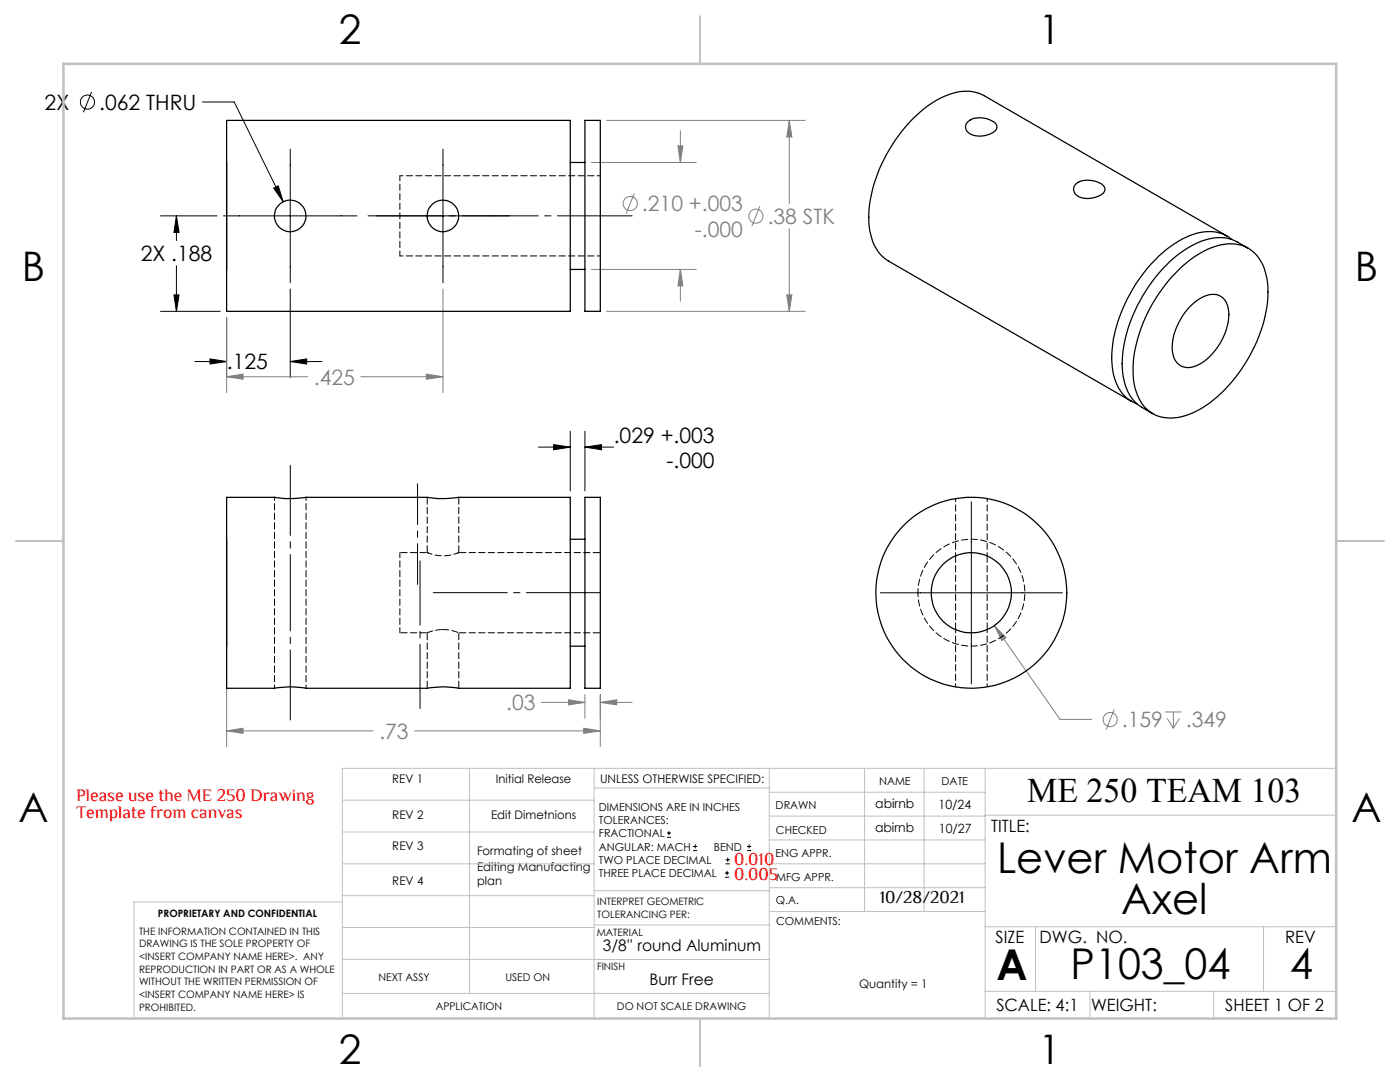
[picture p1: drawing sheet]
<svg xmlns="http://www.w3.org/2000/svg" width="279mm" height="216mm" viewBox="0 0 279 216" stroke-linecap="round" stroke-linejoin="round" font-family="sans-serif">
<g fill="none" stroke="#808080" stroke-width=".2">
<path d="M118 32.4h21M121.1 24h39.6M126.6 38.6l-1.6 4M135.3 29.1h1l-.5 3.3zM135.8 26.1v6.3M157.5 24l.5 3.3h-1zM157.5 24v16.6M88.4 57.7v20.7M118 53.8h21M135.8 53.8l.5 3.2h-1zM135.8 53.8v6.3M151.7 41.1l-1.7 4.1"/>
<path d="M157 58.8h1l-.5 3.3zM157.5 45.6v16.5M45.2 75.2l3.3-.6v1.1zM45.2 63.4v15M45.2 75.2h16.3M72 75.2h16.4M85.1 74.6l3.3 .6-3.3 .5zM121.1 62.1h39.6M45.2 119.6v29.4M113.5 139.6l3.2 .6-3.2 .5zM116.7 138.6v4.7M119.8 138.6v10.4"/>
<path d="M198.4 124.8l2.4 2.4-.9 .6zM198.4 124.8l13.2 18.7h6.3M45.2 145.8l3.3-.5v1zM45.2 145.8h29.3M82.7 145.8h37.1M108.1 140.2h8.6M116.5 145.3l3.3 .5-3.3 .5zM119.8 140.2l3.3-.6v1.1zM119.8 140.2h6.4M222.4 141.6l-1.6 4M232.6 142.1h3.2M232.9 143.4l1.3 1.9"/>
<path d="M234.2 142.1v3.2M235.4 143.4l-1.2 1.9"/>
<circle cx="125.8" cy="40.6" r="1.41"/>
<circle cx="150.8" cy="43.1" r="1.41"/>
<circle cx="221.6" cy="143.6" r="1.4"/>
</g>
<g fill="none" stroke="#000" stroke-width=".2">
<path d="M18.3 18.3l-1.6 4.1M40.4 20.4h6.3l9.8 19.9M54.6 37.5l.9-.4 1 3.2zM57.9 29.8v26.6M88.4 29.8v26.6M32 43.1h11.3M34.7 58.8h1l-.5 3.3zM35.2 43.1l.5 3.3h-1zM35.2 43.1v4.9M35.2 53v9.1M44.6 43.1h26.6M57.9 57.7v17.6"/>
<path d="M75.1 43.1h26.6M32 62.1h12M38.9 72.1h6.3M41.9 71.6l3.3 .5-3.3 .5zM45.2 63.4v11.9M57.9 72.1l3.3-.5v1zM57.9 72.1h6.4M107.5 89.2h6.3M110.5 88.7l3.3 .5-3.3 .5zM113.8 86v12M116.7 89.2l3.4-.5v1zM116.7 86v12"/>
<path d="M116.7 89.2h5.7M175.7 118.3h36.3M193.9 100.1v36.4M133.1 167.1h.8M133.1 166.2h.8M133.5 165.8v.9M138.3 169.7h.8M138.3 168.9h.8M138.7 168.5v.8M144.7 175h.8M144.7 174.2h.8M144.8 172.4h.9"/>
<path d="M144.8 171.6h.9M145.1 173.8v.8M145.2 171.1v.9M149.1 169.7h.8M149.1 168.9h.8M149.5 168.5v.8"/>
<circle cx="17.5" cy="20.4" r="1.41"/>
</g>
<path d="M45.2 32.4v21.4zM45.2 107.6v21.3z" fill="none" stroke="#808080" stroke-width=".25"/>
<g fill="none" stroke="#c0c0c0" stroke-width=".2">
<path d="M68.3 159.7h50.3M93.7 153.3v44.9M118.6 153.3v49.9M118.6 157.2h34.9M153.5 153.3v49.9M153.5 158.1h43.1M172.5 153.3v28.6M184.4 153.3v28.6M196.6 153.3v49.9M266.7 153.3h-198.4v49.9M68.3 178.7h50.3M68.3 172.4h50.3"/>
<path d="M68.3 166h50.3M68.3 180h-41.6v23.2M118.6 177.7h35M153.5 167.6h43.1M153.5 162.8h43.1M153.5 172.4h43.1M153.5 177.1h43.1M196.6 162.7h70.1M68.3 198.2h85.2M68.3 191.4l85.2 .1M68.3 185.1h50.3M118.6 184.6h35"/>
<path d="M153.6 181.9h43M196.6 197.8h70.1M196.6 184.9h70.1M206.7 184.9v12.9M217.5 197.8v5.4M242.2 197.8v5.4M252.2 184.9v12.9"/>
</g>
<path d="M139.7 3.2v9.5M3.1 107.9h9.6M266.7 107.9h9.5M139.7 203.2v9.6" fill="none" stroke="#c0c0c0" stroke-width=".25"/>
<path d="M12.7 12.7h254v190.5h-254z" fill="none" stroke="#c0c0c0" stroke-width=".5"/>
<path d="M119.8 118.3h-33.3" fill="none" stroke="#000" stroke-width=".2" stroke-dasharray="15.2 1.3 1.3 1.3" stroke-dashoffset=".5"/>
<path d="M83.8 141.4v-29.5" fill="none" stroke="#000" stroke-width=".2" stroke-dasharray="15.2 1.3 1.3 1.3" stroke-dashoffset="2.4"/>
<path d="M83.3 96.5v20.1" fill="none" stroke="#000" stroke-width=".2" stroke-dasharray="15.2 1.3 1.3 1.3" stroke-dashoffset="7.1"/>
<path d="M57.9 92.9v50.8" fill="none" stroke="#000" stroke-width=".2" stroke-dasharray="15.2 1.3 1.3 1.3" stroke-dashoffset="1.3"/>
<path d="M126.2 43.1h-52.7" fill="none" stroke="#000" stroke-width=".2" stroke-dasharray="15.2 1.3 1.3 1.3" stroke-dashoffset=".3"/>
<path d="M110.5 88.7l3.3 .5-3.3 .5zM116.7 89.2l3.4-.5v1zM57.9 72.1l3.3-.5v1zM41.9 71.6l3.3 .5-3.3 .5zM34.7 58.8h1l-.5 3.3zM35.2 43.1l.5 3.3h-1zM54.6 37.5l1.9 2.8-1-3.2z" fill="#000"/>
<path d="M116.5 145.3l3.3 .5-3.3 .5zM45.2 145.8l3.3-.5v1zM119.8 140.2l3.3-.6v1.1zM113.5 139.6l3.2 .6-3.2 .5zM135.3 29.1h1l-.5 3.3zM135.8 53.8l.5 3.2h-1zM157.5 24l.5 3.3h-1zM157 58.8h1l-.5 3.3zM85.1 74.6l3.3 .6-3.3 .5zM45.2 75.2l3.3-.6v1.1zM198.4 124.8l1.5 3 .9-.6z" fill="#808080"/>
<g fill="none" stroke="#000" stroke-width=".25">
<path d="M45.2 24h68.6v38.1h-68.6zM113.8 32.4h2.9M116.7 24h3.1v38.1h-3.1zM193.1 24.3a4.5 4.5 0 0 1 5.2 0 1.2 1.2 0 0 1 .7 1.3 1.2 1.2 0 0 1-1.1 1 4.4 4.4 0 0 1-4.9-.4 1.37 1.37 0 0 1 .1-1.9zM214.7 36.7a4.6 4.6 0 0 1 5.6 .5 1.22 1.22 0 0 1-.8 1.8 4.4 4.4 0 0 1-4.9-.3 1.41 1.41 0 0 1 .1-2zM113.8 53.8h2.9M235.2 53.9a15.7 15.7 0 0 1 10.5-5.3 7.2 7.2 0 0 1 7 6.3 21.8 21.8 0 0 1-1.8 13.1 28.9 28.9 0 0 1-11.9 13.9 9.7 9.7 0 0 1-8.5 .9 8.3 8.3 0 0 1-4.3-6.8 26.4 26.4 0 0 1 4.3-16.3l2.6-3.5zM244.9 47.1l-48.5-28a8.9 8.9 0 0 0-8.2 .2 27.6 27.6 0 0 0-12.2 13.3 24.1 24.1 0 0 0-2.4 13.3 8.5 8.5 0 0 0 3.7 6.2l48.5 28M245.9 47.8a7.5 7.5 0 0 0-7.7-1.1 22.5 22.5 0 0 0-11 9.2 27.2 27.2 0 0 0-5.2 17.2 8.4 8.4 0 0 0 4.6 7.4l.3 .1M249.1 49.5a12.6 12.6 0 0 0-3.8-1.9 11.5 11.5 0 0 0-8.8 2.2 30.2 30.2 0 0 0-12.6 22.8 10.4 10.4 0 0 0 3.1 8.1l3 1.8M237.8 60.8a5.8 5.8 0 0 1 5.3-1.9 3.7 3.7 0 0 1 2.2 3.9 12.3 12.3 0 0 1-6.5 10.2 3.2 3.2 0 0 1-4.8-3.1 12.3 12.3 0 0 1 3.8-9.1zM45.2 99.2h9.6a20.3 20.3 0 0 0 6.3 0h24.1a20.3 20.3 0 0 0 6.3 0h22.3v38.1h-22.3a17.6 17.6 0 0 0-6.3 0h-24.1a17.6 17.6 0 0 0-6.3 0h-9.6z"/>
<path d="M116.7 99.2h3.1v38.1h-3.1zM113.8 107.6h2.9M113.8 128.9h2.9"/>
<circle cx="57.9" cy="43.1" r="3.1"/>
<circle cx="88.4" cy="43.1" r="3.1"/>
<circle cx="193.8" cy="118.3" r="19.1"/>
<circle cx="193.9" cy="118.3" r="8"/>
</g>
<path d="M79.8 35.1v16M85.3 43.1v.6M79.8 110.3v16" fill="none" stroke="#000" stroke-width=".2" stroke-dasharray="1.3 .6" stroke-dashoffset=".3"/>
<path d="M85.3 110.3h-5.5M119.8 110.3h-28.2M79.8 126.3h5.5M88.1 125.6a8.6 8.6 0 0 1 3.5 .7M91.6 126.3h28.2" fill="none" stroke="#000" stroke-width=".2" stroke-dasharray="1.3 .6" stroke-dashoffset="-.2"/>
<path d="M91.4 110.3h.2a8 8 0 0 1-6.3 0h.1M85.3 126.3l1.3-.5 1.5-.2" fill="none" stroke="#000" stroke-width=".2" stroke-dasharray="1.3 .6" stroke-dashoffset=".1"/>
<path d="M85.3 99.2v11.1M91.6 110.3v-11.1M190.7 110.9v14.7M85.3 126.3v11M91.6 137.3v-11M197 125.6v-14.7" fill="none" stroke="#000" stroke-width=".2" stroke-dasharray="1.3 .6" stroke-dashoffset="-.1"/>
<path d="M119.8 35.1h-40M79.8 51.1h40M54.8 99.2v38.1M190.7 99.5v11.4M197 110.9v-11.4M61.1 137.3v-38.1M190.7 125.6v11.5M197 137.1v-11.5" fill="none" stroke="#000" stroke-width=".2" stroke-dasharray="1.3 .6" stroke-dashoffset=".6"/>
<path d="M88 46.2h.1M88.1 46.2h.2" fill="none" stroke="#000" stroke-width=".2" stroke-dasharray="1.3 .6"/>
<path d="M183.2 118.3a10.7 10.7 0 0 1 15.8-9.4 10.7 10.7 0 0 1 .7 18.3 10.7 10.7 0 0 1-16.5-8.1v-.8" fill="none" stroke="#000" stroke-width=".2" stroke-dasharray="1.3 .6" stroke-dashoffset=".5"/>
<g font-size="8.5">
<text x="199" y="174.2">Lever Motor Arm</text>
<text x="223.8" y="182.3">Axel</text>
<text x="198.9" y="195.5">A</text>
<text x="213.7" y="195.4">P103_04</text>
<text x="257.4" y="195.4">4</text>
</g>
<g font-size="8.1">
<text x="67.6" y="8.9">2</text>
<text x="207.3" y="8.9">1</text>
<text x="4.4" y="56.2">B</text>
<text x="270.4" y="56.2">B</text>
<text x="3.7" y="164.1">A</text>
<text x="269.7" y="164.1">A</text>
<text x="67.6" y="212.4">2</text>
<text x="207.3" y="212.4">1</text>
</g>
<text font-size="6.9" x="205" y="160.1">ME 250 TEAM 103</text>
<g font-size="4.2">
<text x="8.9" y="21.9">2X</text>
<text x="19.8" y="21.9">.062 THRU</text>
<text x="28.1" y="52.1">2X .188</text>
<text x="45.3" y="73.7">.125</text>
<text x="122.5" y="88.3">.029 +.003</text>
<text x="133" y="93.3">-.000</text>
</g>
<g font-size="4.2" fill="#808080">
<text x="128.1" y="42.1">.210 +.003</text>
<text x="138.7" y="47.2">-.000</text>
<text x="153.2" y="44.7">.38 STK</text>
<text x="62.7" y="76.8">.425</text>
<text x="101" y="141.7">.03</text>
<text x="75.7" y="147.4">.73</text>
<text x="223.9" y="145.1">.159</text>
<text x="236.7" y="145.1">.349</text>
</g>
<g font-size="3.5" fill="#f00">
<text x="15.2" y="159.8">Please use the ME 250 Drawing</text>
<text x="15.2" y="163.3">Template from canvas</text>
<text x="146.5" y="172.7">0.010</text>
<text x="146.5" y="175.5">0.005</text>
</g>
<text font-size="3.5" fill="#050505" x="175.6" y="180.3">10/28/2021</text>
<g font-size="3.4">
<text x="197.8" y="166">TITLE:</text>
<text x="198.7" y="188.1">SIZE</text>
<text x="207.5" y="188.1">DWG. NO.</text>
<text x="256.5" y="188.2">REV</text>
<text x="198.8" y="201.7">SCALE: 4:1</text>
<text x="217.7" y="201.8">WEIGHT:</text>
<text x="244.5" y="201.7">SHEET 1 OF 2</text>
</g>
<g font-size="3.2">
<text x="120.3" y="189.8">3/8'' round Aluminum</text>
<text x="129.6" y="196.6">Burr Free</text>
</g>
<g font-size="2.5">
<text x="174.7" y="161.3">abirnb</text>
<text x="187.3" y="161.4">10/24</text>
<text x="174.6" y="166.1">abirnb</text>
<text x="187.4" y="166.2">10/27</text>
</g>
<g font-size="2.4">
<text x="78.3" y="156.2">REV 1</text>
<text x="99" y="156.2">Initial Release</text>
<text x="119.8" y="156.2">UNLESS OTHERWISE SPECIFIED:</text>
<text x="78.3" y="163.5">REV 2</text>
<text x="98" y="163.5">Edit Dimetnions</text>
<text x="78.3" y="169.6">REV 3</text>
<text x="95.2" y="170.7">Formating of sheet</text>
<text x="95.2" y="173.8">Editing Manufacting</text>
<text x="78.3" y="176.6">REV 4</text>
<text x="95.2" y="176.6">plan</text>
<text x="171.5" y="197.1">Quantity = 1</text>
</g>
<g font-size="2.2">
<text x="119.5" y="161.8">DIMENSIONS ARE IN INCHES</text>
<text x="154.8" y="161.4">DRAWN</text>
<text x="175.4" y="156.6">NAME</text>
<text x="187.9" y="156.7">DATE</text>
<text x="119.5" y="164.4">TOLERANCES:</text>
<text x="119.5" y="167.1">FRACTIONAL</text>
<text x="154.9" y="166.3">CHECKED</text>
<text x="119.5" y="169.7">ANGULAR: MACH</text>
<text x="119.5" y="172.4">TWO PLACE DECIMAL</text>
<text x="142.5" y="169.7">BEND</text>
<text x="154.8" y="171">ENG APPR.</text>
<text x="119.5" y="175">THREE PLACE DECIMAL</text>
<text x="154.9" y="175.7">MFG APPR.</text>
<text x="154.9" y="180.4">Q.A.</text>
<text x="154.9" y="184.6">COMMENTS:</text>
</g>
<g font-size="2.1">
<text x="75.5" y="195.7">NEXT ASSY</text>
<text x="100.9" y="195.7">USED ON</text>
<text x="86.9" y="201.5">APPLICATION</text>
<text x="123.1" y="201.6">DO NOT SCALE DRAWING</text>
</g>
<g font-size="2">
<text x="31.5" y="182.9">PROPRIETARY AND CONFIDENTIAL</text>
<text x="119.2" y="180.6">INTERPRET GEOMETRIC</text>
<text x="119.2" y="183.1">TOLERANCING PER:</text>
<text x="27.8" y="186.5">THE INFORMATION CONTAINED IN THIS</text>
<text x="27.8" y="189">DRAWING IS THE SOLE PROPERTY OF</text>
<text x="27.8" y="191.6">&lt;INSERT COMPANY NAME HERE&gt;. ANY</text>
<text x="119.1" y="186.7">MATERIAL</text>
<text x="27.8" y="194.1">REPRODUCTION IN PART OR AS A WHOLE</text>
<text x="27.8" y="196.6">WITHOUT THE WRITTEN PERMISSION OF</text>
<text x="119.1" y="193.5">FINISH</text>
<text x="27.8" y="199.1">&lt;INSERT COMPANY NAME HERE&gt; IS</text>
<text x="27.8" y="201.7">PROHIBITED.</text>
</g>
</svg>
